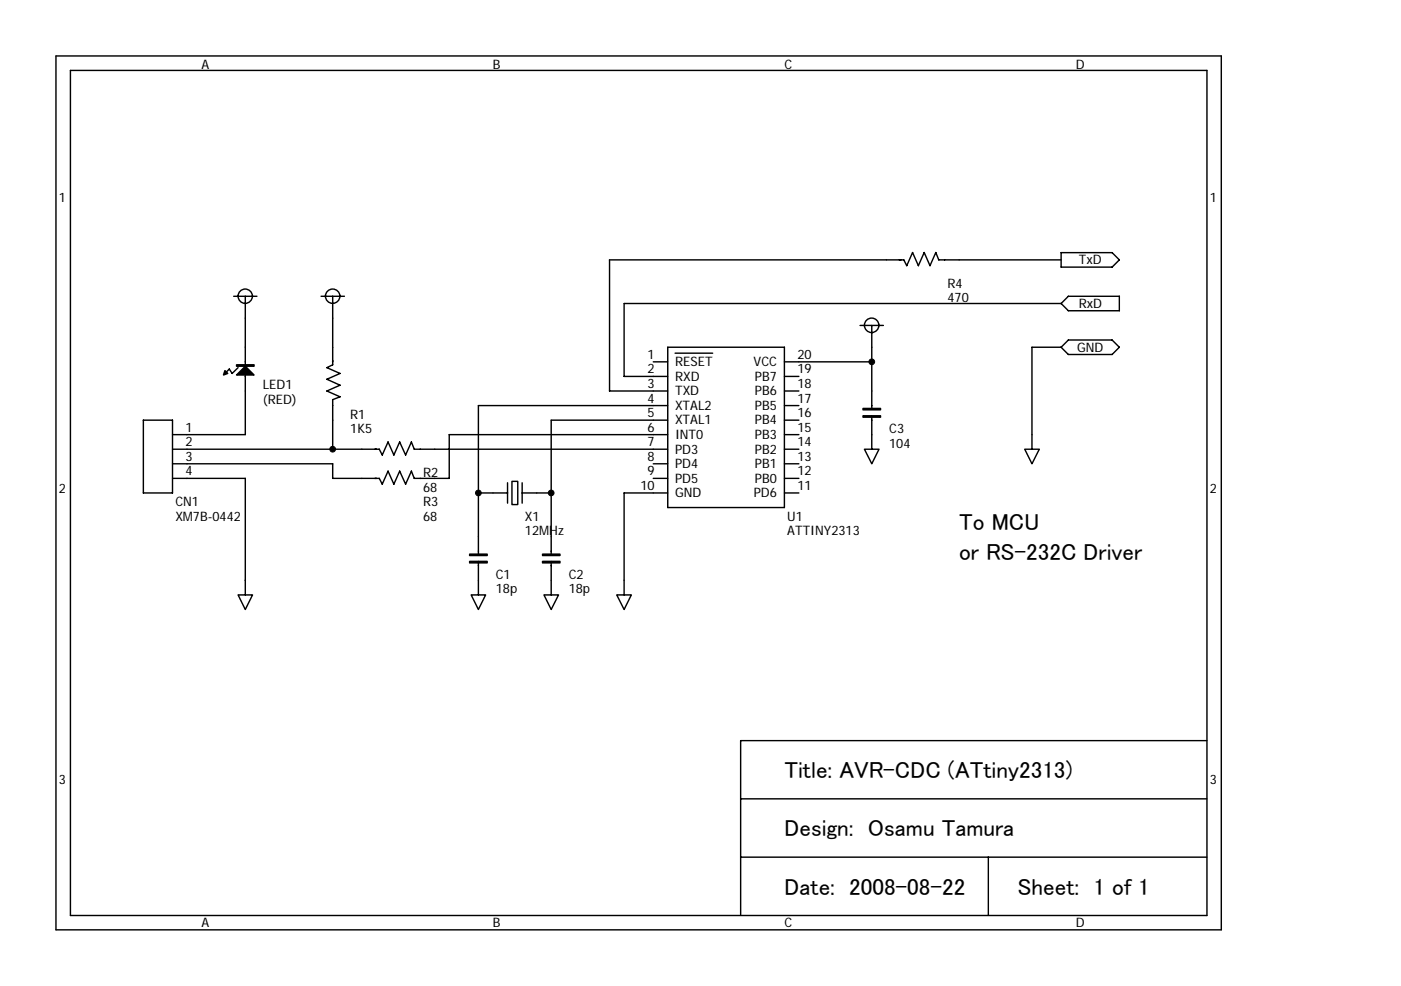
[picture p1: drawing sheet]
<svg xmlns="http://www.w3.org/2000/svg" width="250mm" height="176mm" viewBox="0 0 250 176" stroke-linecap="round" stroke-linejoin="round" font-family="sans-serif">
<g fill="none" stroke="#000" stroke-width=".25">
<path d="M10 10h208v156h-208zM12.6 12.6h202.9v150.8h-202.9zM41.7 52.9h4.2M43.8 52.9v12.2M57.3 52.9h4.2M59.4 52.9v12.2l-1 .5 2.3 1.1-2.3 1 2.3 1.1-2.3 1 2.3 1-1.3 .6v8.8M153.5 58.1h4.2M155.6 58.1v14.8M189.4 54.2h-78v13h7.8M189.4 46.4h-21.8l-.5-1.3-1.1 2.3-1-2.3-1 2.3-1.1-2.3-1 2.3-.5-1h-52.6v23.4h10.4M189.4 45.1h9.1l1.3 1.3-1.3 1.3h-9.1zM190.7 52.9h9.1v2.6h-9.1l-1.3-1.3z"/>
<path d="M25.6 75h5.2v13h-5.2zM42.5 65.6l-1.1 1.1-.5-.8-.7 .8M43.8 67v10.6h-13M116.6 64.6h2.6M119.2 72.4h-33.8v26.5M119.2 75h-20.8v23.9M119.2 77.6h-39v7.8h-6.2l-.6-1.3-1 2.3-1-2.3-1.1 2.3-1-2.3-1.1 2.3-.5-1h-8.3v-2.6h-28.6M119.2 62h20.8v28.6h-20.8zM120.5 63.1h6.7M140 77.6h2.6M140 75h2.6M140 72.4h2.6"/>
<path d="M140 69.8h2.6M140 67.2h2.6M140 64.6h15.6M155.6 74.2v6M189.4 62h-5.2v18.2M190.7 60.7h7.8l1.3 1.3-1.3 1.3h-7.8l-1.3-1.3zM30.8 80.2h36.9l.5 1 1.1-2.3 1 2.3 1.1-2.3 1 2.3 1-2.3 .6 1.3h45.2M30.8 85.4h13v20.8M85.4 88h5.2M90.6 86.2v3.6M91.4 85.9h1v4.2h-1zM93.2 88h5.2"/>
<path d="M93.2 86.2v3.6M116.6 82.8h2.6M116.6 85.4h2.6M119.2 88h-7.8v18.2M140 80.2h2.6M140 82.8h2.6M140 85.4h2.6M140 88h2.6M154.3 80.2h2.6l-1.3 2.6zM182.9 80.2h2.6l-1.3 2.6zM42.5 106.2h2.6l-1.3 2.6zM84.1 106.2h2.6l-1.3 2.6z"/>
<path d="M85.4 100.2v6M97.1 106.2h2.6l-1.3 2.6zM98.4 100.2v6M110.1 106.2h2.6l-1.3 2.6zM215.5 132.2h-83.3v31.2M132.2 142.6h83.3M132.2 153h83.3M176.4 153v10.4"/>
<circle cx="43.8" cy="52.9" r="1.28"/>
<circle cx="59.4" cy="52.9" r="1.28"/>
<circle cx="155.6" cy="58.1" r="1.29"/>
</g>
<path d="M40.2 66.2l.5 .5-.8 .3zM43.8 65.4l1.6 1.6h-3.2zM42.2 65.1h3.2v.3h-3.2zM154.1 72.9h3.1v.3h-3.1zM154.1 74.2h3.1v.3h-3.1zM83.8 98.9h3.2v.3h-3.2zM96.9 98.9h3.1v.3h-3.1zM83.8 100.2h3.2v.3h-3.2zM96.9 100.2h3.1v.3h-3.1z" fill="#000" stroke="#000" stroke-width=".25"/>
<g fill="#000" stroke="#000" stroke-width=".18">
<circle cx="155.6" cy="64.6" r=".51"/>
<circle cx="59.4" cy="80.2" r=".51"/>
<circle cx="85.4" cy="88" r=".51"/>
<circle cx="98.4" cy="88" r=".51"/>
</g>
<g font-size="4.1">
<text x="171.2" y="94.7">To MCU</text>
<text x="171.2" y="99.9">or RS-232C Driver</text>
<text x="140" y="138.9">Title: AVR-CDC (ATtiny2313)</text>
<text x="140" y="149.3">Design: Osamu Tamura</text>
<text x="140" y="159.7">Date: 2008-08-22</text>
<text x="181.7" y="159.7">Sheet: 1 of 1</text>
</g>
<g font-size="2.3">
<text x="36" y="12.3">A</text>
<text x="88" y="12.3">B</text>
<text x="140" y="12.3">C</text>
<text x="192" y="12.3">D</text>
<text x="10.5" y="36">1</text>
<text x="216" y="36">1</text>
<text x="192.6" y="47.2">TxD</text>
<text x="169.2" y="53.9">470</text>
<text x="169.2" y="51.3">R4</text>
<text x="192.6" y="55">RxD</text>
<text x="115.6" y="64.1">1</text>
<text x="120.5" y="65.4">RESET</text>
<text x="134.5" y="65.4">VCC</text>
<text x="142.4" y="64.1">20</text>
<text x="192.3" y="62.8">GND</text>
<text x="46.9" y="69.5">LED1</text>
<text x="115.6" y="66.7">2</text>
<text x="115.6" y="69.3">3</text>
<text x="115.6" y="71.9">4</text>
<text x="120.5" y="68">RXD</text>
<text x="120.5" y="70.6">TXD</text>
<text x="134.8" y="70.6">PB6</text>
<text x="134.8" y="68">PB7</text>
<text x="142.4" y="71.9">17</text>
<text x="142.4" y="69.3">18</text>
<text x="142.4" y="66.7">19</text>
<text x="33.1" y="77.1">1</text>
<text x="46.9" y="72.1">(RED)</text>
<text x="62.5" y="77.3">1K5</text>
<text x="62.5" y="74.7">R1</text>
<text x="115.6" y="74.5">5</text>
<text x="115.6" y="77.1">6</text>
<text x="120.5" y="73.2">XTAL2</text>
<text x="120.5" y="75.8">XTAL1</text>
<text x="134.8" y="75.8">PB4</text>
<text x="134.8" y="73.2">PB5</text>
<text x="142.4" y="77.1">15</text>
<text x="142.4" y="74.5">16</text>
<text x="158.7" y="77.3">C3</text>
<text x="33.1" y="79.7">2</text>
<text x="33.1" y="82.3">3</text>
<text x="115.6" y="79.7">7</text>
<text x="115.6" y="82.3">8</text>
<text x="120.5" y="78.4">INT0</text>
<text x="120.5" y="81">PD3</text>
<text x="120.5" y="83.6">PD4</text>
<text x="134.8" y="83.6">PB1</text>
<text x="134.8" y="81">PB2</text>
<text x="134.8" y="78.4">PB3</text>
<text x="142.4" y="82.3">13</text>
<text x="142.4" y="79.7">14</text>
<text x="158.7" y="79.9">104</text>
<text x="10.5" y="88">2</text>
<text x="33.1" y="84.9">4</text>
<text x="75.5" y="87.8">68</text>
<text x="75.5" y="85.2">R2</text>
<text x="114.3" y="87.5">10</text>
<text x="115.6" y="84.9">9</text>
<text x="120.5" y="86.2">PD5</text>
<text x="120.5" y="88.8">GND</text>
<text x="134.6" y="88.8">PD6</text>
<text x="134.8" y="86.2">PB0</text>
<text x="142.4" y="84.9">12</text>
<text x="142.4" y="87.5">11</text>
<text x="216" y="88">2</text>
<text x="31.3" y="92.9">XM</text>
<text x="31.3" y="90.3">CN1</text>
<text x="34.5" y="92.9">7B-0442</text>
<text x="75.5" y="92.9">68</text>
<text x="75.5" y="90.3">R3</text>
<text x="93.7" y="95.5">12M</text>
<text x="93.7" y="92.9">X1</text>
<text x="98.1" y="95.5">Hz</text>
<text x="140.5" y="95.5">ATTINY2313</text>
<text x="140.5" y="92.9">U1</text>
<text x="88.5" y="106">18p</text>
<text x="88.5" y="103.4">C1</text>
<text x="101.5" y="106">18p</text>
<text x="101.5" y="103.4">C2</text>
<text x="10.5" y="140">3</text>
<text x="216" y="140">3</text>
<text x="36" y="165.5">A</text>
<text x="88" y="165.5">B</text>
<text x="140" y="165.5">C</text>
<text x="192" y="165.5">D</text>
</g>
</svg>
